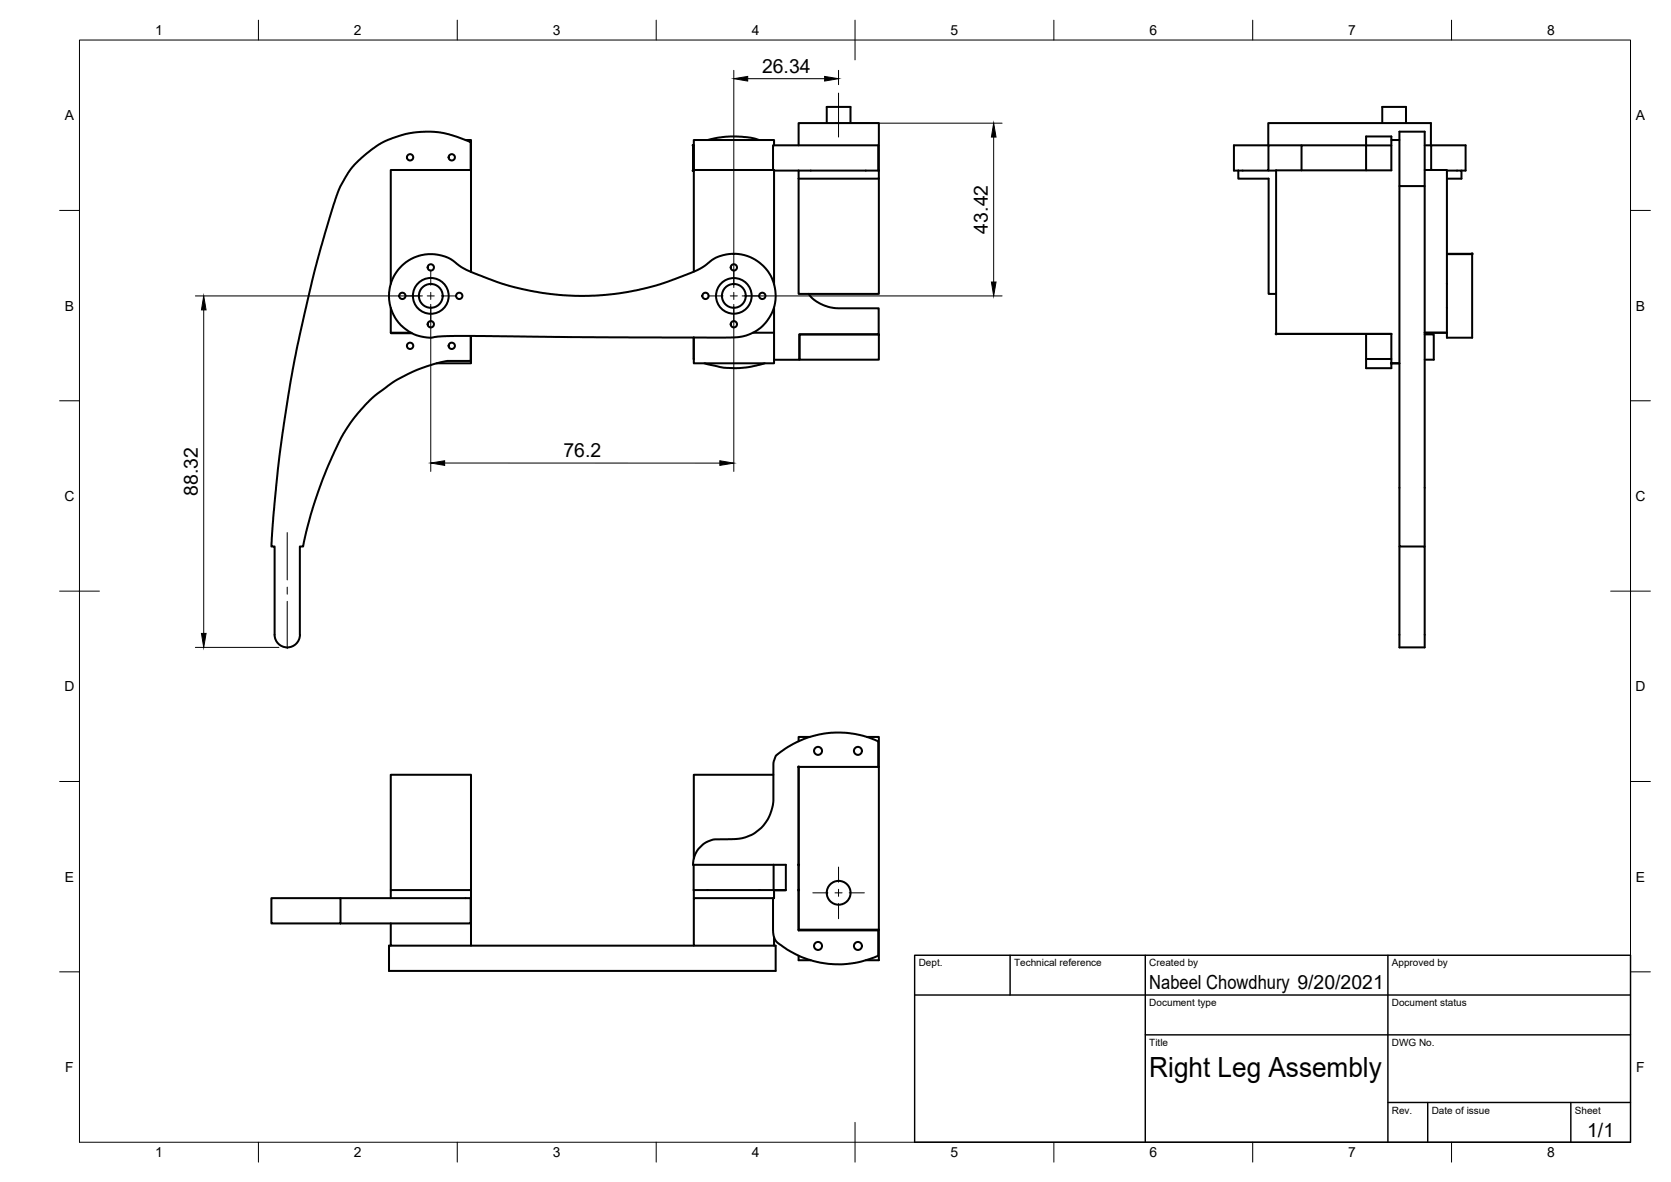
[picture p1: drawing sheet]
<svg xmlns="http://www.w3.org/2000/svg" width="420mm" height="297mm" viewBox="0 0 420 297" stroke-linecap="round" stroke-linejoin="round" font-family="sans-serif">
<!-- layer: Visible -->
<g fill="none" stroke="#000" stroke-width=".51">
<path d="M117.1 35.2h1.3v33.1M174.3 36.5v6.4M174.4 36.5l.1 6.4h-.2M174.4 36.5h-.1v6.4M174.5 36.5h-.1M177.9 35.2l2.8-.6 2.9-.3 4.4 .2 2.9 .7M194.6 36.5v-1.3h-20.1v7.5M200.8 36.5v-5.6h20.2v12M207.9 30.9v-4h5.9v4M318.9 36.5v-5.6h40.9v5.6M318.9 36.5h-8.6v6.4h1.1M327.3 36.5h-8.4v6.4h-7.5"/>
<path d="M347.6 30.9v-4h5.9v4M349.8 35.2v-.9h-6.3v2.2h6.3M351.9 35.2h-2.1v7.6h-28.9v41.1h28.9M358.2 36.5h1.7M118.3 42.7v-7l-4.7-1.7-3.4-.8-3.2-.1-2.4 .1-2.4 .4-2.8 .9-2.6 1-1.5 .8-4.5 3.5-1.8 1.7-1.5 2-1.9 3.4-1 2.3-4.8 16.3-3.6 15.2a351.9 351.9 0 0 0-8 56.6h.8v22.2a3.2 3.2 0 0 0 3.2 3.2 3.2 3.2 0 0 0 3.2-3.2M118.4 42.7h-20.1v28.6M194.4 42.7v-6.2h26.4v6.4M194.6 42.9h6.2M200.8 44.9v29h20.2v-29M200.8 42.9h20.2M200.8 42.9v2M221 42.9v2h-20.2"/>
<path d="M311.4 42.9v2h7.6v29h1.9M318.9 42.9h2M327.3 42.8v-6.3h16.2v6.3M351.9 46.8v90.5h6.3v25.4h-6.3v-25.4M358.2 42.7h5.6v40.9M358.2 46.8v-13.7h-6.3v13.7h6.3v90.5M359.9 42.7v-6.2h8.6v6.4h-1M363.8 42.9h3.7v2h-3.7M98.3 77.4v6.2h5.1M101 66.8l1.8-1.4 2.5-1.1 2.4-.4 2.5 .1 1.8 .5 1.3 .6 2.7 2 2.2 1.1 6.7 2.6 3 1 5.6 1.3 4.9 .8 6.1 .4h3.6l4.1-.2 5.7-.7 7.9-1.9 9.5-3.6 1.7-.9 2.9-2.2 1.9-.7 2.2-.3h1.6l2.3 .5 1.5 .7a10.6 10.6 0 0 1 5.1 12.5 10.6 10.6 0 0 1-11.3 7.3h-29.8l-39.1-.4-3.7 .1-2.7 .4-1.9-.3-2.8-1.1-2.2-1.6-1.6-2-1.2-2.8-.4-2.3 .3-3 1-2.5zM174.5 68.3v-25.6h20.1v28.8M194.6 77.2v6.4"/>
<path d="M203.3 73.9l.9 1 1.1 .9 1.6 .8 1.8 .6 2 .3h10.2v6.5h-19.9v6.4h-6.4M363.8 63.8h6.4v21.1h-6.4v-1.3M363.8 63.9h6.4M98.3 83.6v.1h5.3M118.3 84.4v6.3h-5.8l-2.1 .4-5.5 1.8-5.3 2.7-5.1 3.7-2.2 1.9-3.4 4-2.6 3.9-3.8 8-2.1 5.3-2.3 6.9-1.9 8h-.8v22.2M118.4 84.4v6.9h-8.6M177.1 91.3l4.8 1.1 2.8 .1 3.3-.2 4.3-1M189.3 83.6h5.3M194.6 83.6v7.7h-20.1v-6.5v5.4M201 84h20v6.4h-20zM320.9 83.9h28.9M343.5 90.2v2.3h6.3v-1.2"/>
<path d="M343.5 83.9h.1M349.8 83.9h-6.3v6.3h6.3M349.8 91.3h2.1M349.8 83.9v7.4M358.2 84h2.3v6.4h-2.3M358.2 83.6h5.6M194.5 194.7h-20v21M200.8 192.7v41.1h20v6.4l-2.1 .8-3 .8-3.7 .5h-2l-2.8-.2-2.7-.6-3.1-1-2.5-1.3-3.4-2.3-.8-1.1-.3-1.9v-8.2M203.6 185.2h-2.8v1.1M218 185.2h3v7.5M220.8 192.7v-6.4l-3.8-1.4-4.6-.8-4.1 .1-4.8 1-4.1 1.8-3.2 2-1 .8-.3 .4-.4 1.7-.1 10.3-.9 2.8-1.5 2.4-2.3 2-2.5 1.1-2.1 .3-5.6 .2-2.1 .7-1.8 1.6-.5 .8-.8 2.1v1.1h.1M174.4 217.3l.1 8.4"/>
<path d="M174.4 217.3h23.2v6.4h-3M194.5 217.3v6.4M68.2 225.7h17.4v6.4h-17.4zM85.6 225.7h32.8v11.9h-20.1v-5.5M98.3 237.6h-.5v6.4h97.2v-6.4h-.4M98.3 225.7v-2h20.1v2M98.3 223.7v-29h20.1v29M118.3 225.7v6.4h-32.7M118.4 237.6h56.1M174.4 223.7h23.2M194.6 223.7v2h-20.1v11.9h20.1v-2.1M200.8 233.6v-40.9h20.2v40.9"/>
<path d="M200.8 233.6v.2M200.8 233.6h20.2M221 233.6v7.7h-3.3M200.8 240.2v1.1h3.1"/>
<circle cx="103.1" cy="39.5" r=".79"/>
<circle cx="113.6" cy="39.5" r=".79"/>
<circle cx="101.2" cy="74.4" r=".79"/>
<circle cx="108.3" cy="74.4" r="3"/>
<circle cx="108.3" cy="67.2" r=".79"/>
<circle cx="108.3" cy="74.4" r="4.5"/>
<circle cx="115.5" cy="74.4" r=".79"/>
<circle cx="177.4" cy="74.4" r=".79"/>
<circle cx="184.5" cy="74.4" r="3"/>
<circle cx="184.5" cy="67.2" r=".79"/>
<circle cx="184.5" cy="74.4" r="4.5"/>
<circle cx="191.7" cy="74.4" r=".79"/>
<circle cx="103.1" cy="86.9" r=".79"/>
<circle cx="108.3" cy="81.5" r=".79"/>
<circle cx="113.6" cy="86.9" r=".79"/>
<circle cx="184.5" cy="81.5" r=".79"/>
<circle cx="205.7" cy="188.7" r="1.01"/>
<circle cx="215.7" cy="188.7" r="1.01"/>
<circle cx="205.7" cy="237.7" r="1.01"/>
<circle cx="210.9" cy="224.4" r="3"/>
<circle cx="215.7" cy="237.7" r="1.01"/>
</g>
<g fill="#000" stroke="#000" stroke-width=".25">
<circle cx="174.3" cy="36.5" r=".24"/>
<circle cx="174.3" cy="42.9" r=".24"/>
<circle cx="370.2" cy="63.8" r=".24"/>
<circle cx="320.9" cy="83.9" r=".24"/>
<circle cx="349.8" cy="91.3" r=".24"/>
<circle cx="200.8" cy="192.7" r=".24"/>
<circle cx="200.8" cy="217.3" r=".24"/>
<circle cx="200.8" cy="223.7" r=".24"/>
</g>
<!-- layer: Border -->
<g fill="none" stroke="#000" stroke-width=".25">
<path d="M20 10.1h390v276.9h-390zM65 5.1v5M115 5.1v5M165 5.1v5M215 5.1v10M265 5.1v5M315 5.1v5M365 5.1v5M15 52.9h5M410 52.9h5M15 100.7h5M410 100.7h5"/>
<path d="M15 148.6h10M405 148.6h10M15 196.4h5M410 196.4h5M15 244.2h5M410 244.2h5M65 287v5M115 287v5M165 287v5M215 282.1v9.9M265 287v5M315 287v5"/>
<path d="M365 287v5"/>
</g>
<!-- layer: TitleBlock -->
<path d="M230 240.1h180v46.9h-180zM230 250h180M254 240.1v9.9M288 240.1v46.9M349 240.1v46.9M288 260.1h122M349 277.1h61M359 277.1v9.9M395 277.1v9.9" fill="none" stroke="#000" stroke-width=".36"/>
<!-- layer: Center Lines -->
<g fill="none" stroke="#000" stroke-width=".25">
<path d="M210.8 23.4v11M101.8 74.4h3.8M107.4 74.4h1.8M108.3 67.9v3.8M108.3 73.5v1.8M108.3 77.1v3.8M111 74.4h3.8M178 74.4h3.8M183.6 74.4h1.8M184.5 67.9v3.8M184.5 73.5v1.8M184.5 77.1v3.8"/>
<path d="M187.2 74.4h3.8M72.2 133.8v11.9M72.2 147.5v1.8M72.2 151.1v11.9M210.8 217.9v3.8M204.4 224.4h3.8M210 224.4h1.7M210.8 223.5v1.8M210.8 227.1v3.8M213.5 224.4h3.8"/>
</g>
<!-- layer: Dimensions -->
<path d="M184.5 17.7v54.6M188 19.8h19.3M210.8 17.7v3.6M210 31h42M249.9 34.4v36.5M49.1 74.4h57.1M51.2 77.9v81.3M108.3 76.5v42M184.5 76.5v42M186.6 74.4h65.4M111.8 116.4h69.2M49.1 162.7h21" fill="none" stroke="#000" stroke-width=".25"/>
<path d="M184.5 19.8l3.5-.6v1.2zM207.3 19.2l3.5 .6-3.5 .6zM249.9 31l.5 3.4h-1.1zM51.2 74.4l.6 3.5h-1.1zM249.3 70.9h1.1l-.5 3.5zM108.3 116.4l3.5-.6v1.2zM181 115.8l3.5 .6-3.5 .6zM50.7 159.2h1.1l-.6 3.5z" fill="#000" stroke="#000" stroke-width=".25"/>
<text font-size="7" x="289" y="270.6">Right Leg Assembly</text>
<g font-size="4.9">
<text x="191.6" y="18.3">26.34</text>
<text x="248.4" y="58.7" transform="rotate(-90 248.4 58.7)">43.42</text>
<text x="141.7" y="114.9">76.2</text>
<text x="49.8" y="124.6" transform="rotate(-90 49.8 124.6)">88.32</text>
<text x="289" y="248.5">Nabeel Chowdhury 9/20/2021</text>
<text x="399.1" y="285.7">1/1</text>
</g>
<g font-size="3.5">
<text x="39" y="8.8">1</text>
<text x="89" y="8.8">2</text>
<text x="139" y="8.8">3</text>
<text x="189" y="8.8">4</text>
<text x="239" y="8.8">5</text>
<text x="289" y="8.8">6</text>
<text x="339" y="8.8">7</text>
<text x="389" y="8.8">8</text>
<text x="16.3" y="30.2">A</text>
<text x="411.3" y="30.2">A</text>
<text x="16.3" y="78">B</text>
<text x="411.3" y="78">B</text>
<text x="16.2" y="125.9">C</text>
<text x="411.2" y="125.9">C</text>
<text x="16.2" y="173.7">D</text>
<text x="411.2" y="173.7">D</text>
<text x="16.3" y="221.6">E</text>
<text x="411.3" y="221.6">E</text>
<text x="16.4" y="269.4">F</text>
<text x="411.4" y="269.4">F</text>
<text x="39" y="290.8">1</text>
<text x="89" y="290.8">2</text>
<text x="139" y="290.8">3</text>
<text x="189" y="290.8">4</text>
<text x="239" y="290.8">5</text>
<text x="289" y="290.8">6</text>
<text x="339" y="290.8">7</text>
<text x="389" y="290.8">8</text>
</g>
<g font-size="2.5">
<text x="231" y="242.9">Dept.</text>
<text x="255" y="242.9">Technical reference</text>
<text x="289" y="242.9">Created by</text>
<text x="350" y="242.9">Approved by</text>
<text x="289" y="252.8">Document type</text>
<text x="350" y="252.8">Document status</text>
<text x="289" y="262.9">Title</text>
<text x="350" y="262.9">DWG No.</text>
<text x="350" y="279.9">Rev.</text>
<text x="360" y="279.9">Date of issue</text>
<text x="396" y="279.9">Sheet</text>
</g>
</svg>
